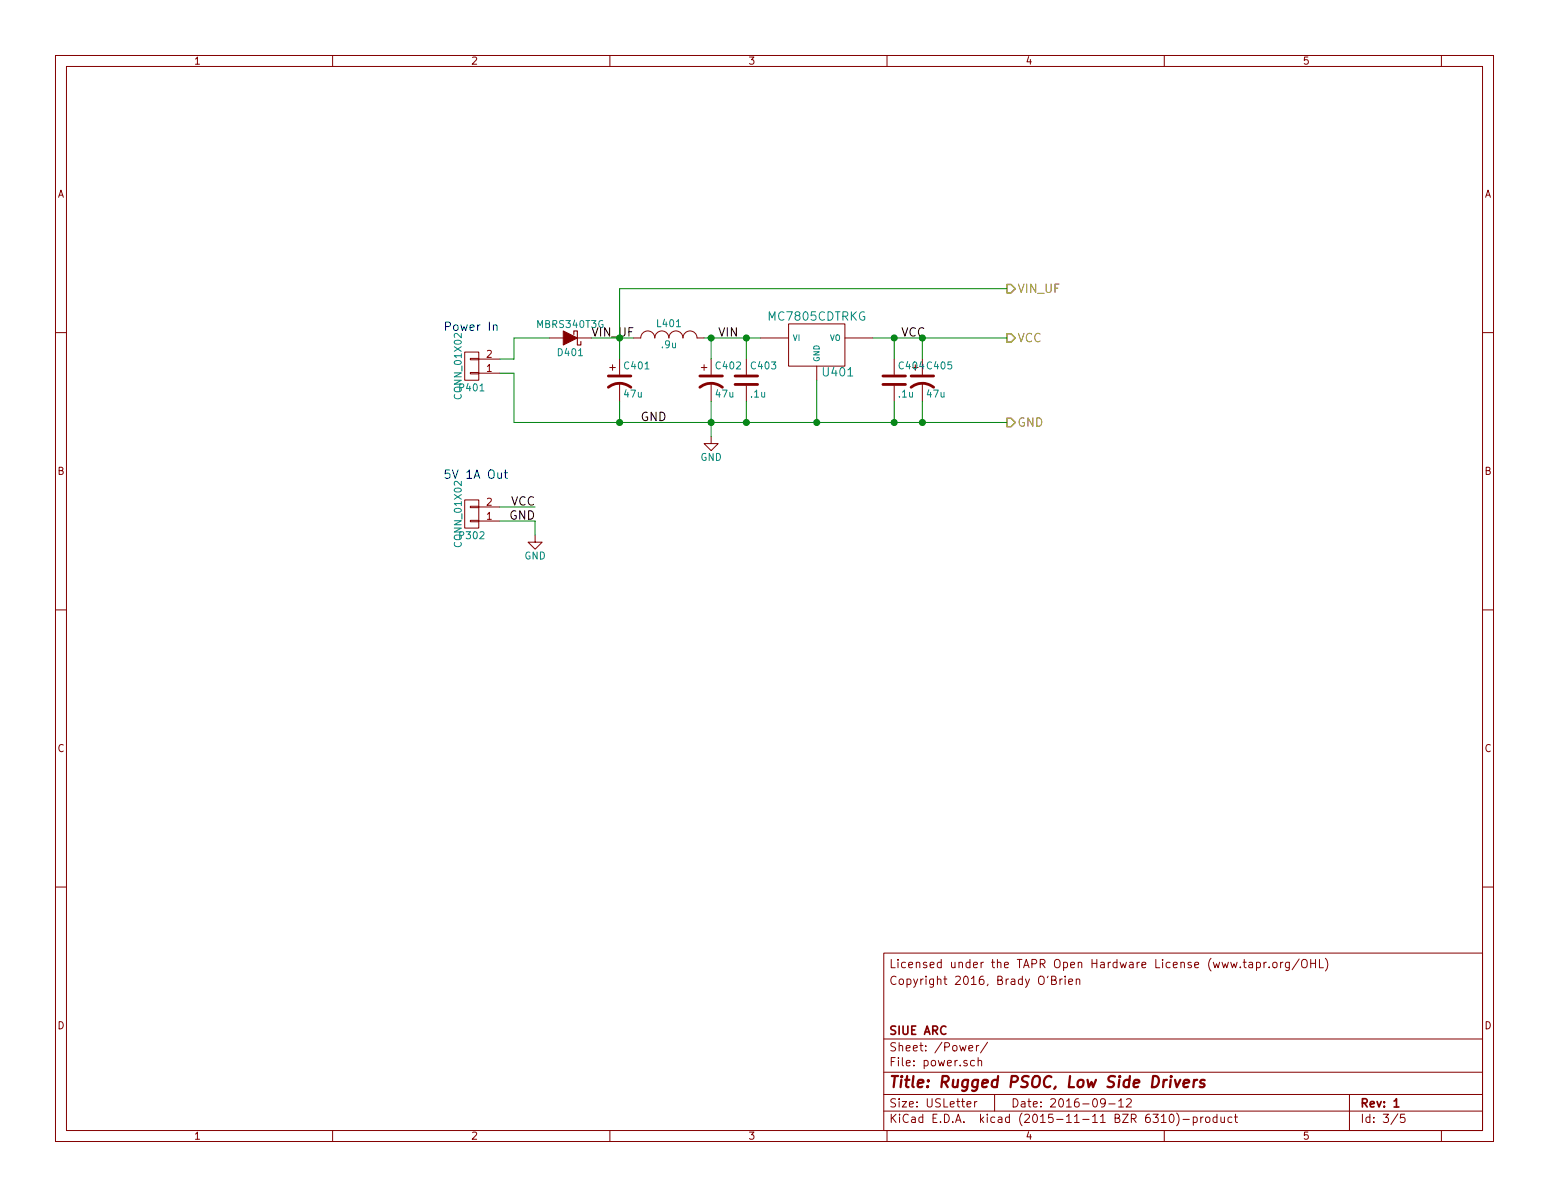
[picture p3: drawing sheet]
EESchema Schematic File Version 2
LIBS:power
LIBS:device
LIBS:transistors
LIBS:conn
LIBS:linear
LIBS:regul
LIBS:74xx
LIBS:cmos4000
LIBS:adc-dac
LIBS:memory
LIBS:xilinx
LIBS:microcontrollers
LIBS:dsp
LIBS:microchip
LIBS:analog_switches
LIBS:motorola
LIBS:texas
LIBS:intel
LIBS:audio
LIBS:interface
LIBS:digital-audio
LIBS:philips
LIBS:display
LIBS:cypress
LIBS:siliconi
LIBS:opto
LIBS:atmel
LIBS:contrib
LIBS:valves
LIBS:cartboard
LIBS:cartboard-cache
EELAYER 25 0
EELAYER END
$Descr USLetter 11000 8500
encoding utf-8
Sheet 3 5
Title "Rugged PSOC, Low Side Drivers"
Date "2016-09-12"
Rev "1"
Comp "SIUE ARC"
Comment1 ""
Comment2 ""
Comment3 "Copyright 2016, Brady O'Brien"
Comment4 "Licensed under the TAPR Open Hardware License (www.tapr.org/OHL)"
$EndDescr
$Comp
L CONN_01X02 P401
U 1 1
P 3350 2600
F 0 "P401" H 3350 2750 50  0000 C CNN
F 1 "CONN_01X02" V 3450 2600 50  0000 C CNN
F 2 "cartboard:TE_TERMBLOCK_5mmx2_282836-2" H 3350 2600 60  0001 C CNN
F 3 "" H 3350 2600 60  0000 C CNN
F 4 "ED2609-ND" H 3350 2600 60  0001 C CNN "Part"
	1    3350 2600
	-1   0    0    1   
$EndComp
$Comp
L CP1 C401
U 1 1
P 4400 2700
F 0 "C401" H 4425 2800 50  0000 L CNN
F 1 "47u" H 4425 2600 50  0000 L CNN
F 2 "cartboard:CAP_UCD1H470MCL6GS" H 4400 2700 60  0001 C CNN
F 3 "" H 4400 2700 60  0000 C CNN
F 4 "UCD1H470MCL6GS" H 4400 2700 60  0001 C CNN "part"
	1    4400 2700
	1    0    0    -1  
$EndComp
$Comp
L CP1 C402
U 1 1
P 5050 2700
F 0 "C402" H 5075 2800 50  0000 L CNN
F 1 "47u" H 5075 2600 50  0000 L CNN
F 2 "cartboard:CAP_UCD1H470MCL6GS" H 5050 2700 60  0001 C CNN
F 3 "" H 5050 2700 60  0000 C CNN
F 4 "UCD1H470MCL6GS" H 5050 2700 60  0001 C CNN "part"
	1    5050 2700
	1    0    0    -1  
$EndComp
$Comp
L CP1 C405
U 1 1
P 6550 2700
F 0 "C405" H 6575 2800 50  0000 L CNN
F 1 "47u" H 6575 2600 50  0000 L CNN
F 2 "cartboard:CAP_UCD1H470MCL6GS" H 6550 2700 60  0001 C CNN
F 3 "" H 6550 2700 60  0000 C CNN
F 4 "UCD1H470MCL6GS" H 6550 2700 60  0001 C CNN "part"
	1    6550 2700
	1    0    0    -1  
$EndComp
$Comp
L INDUCTOR_SMALL L401
U 1 1
P 4750 2400
F 0 "L401" H 4750 2500 50  0000 C CNN
F 1 ".9u" H 4750 2350 50  0000 C CNN
F 2 "cartboard:L_NRS" H 4750 2400 60  0001 C CNN
F 3 "" H 4750 2400 60  0000 C CNN
F 4 "NRS6028T0R9NMGJV" H 4750 2400 60  0001 C CNN "Part"
	1    4750 2400
	1    0    0    -1  
$EndComp
$Comp
L C C403
U 1 1
P 5300 2700
F 0 "C403" H 5325 2800 50  0000 L CNN
F 1 ".1u" H 5325 2600 50  0000 L CNN
F 2 "Capacitors_SMD:C_0603_HandSoldering" H 5338 2550 30  0001 C CNN
F 3 "" H 5300 2700 60  0000 C CNN
	1    5300 2700
	1    0    0    -1  
$EndComp
$Comp
L C C404
U 1 1
P 6350 2700
F 0 "C404" H 6375 2800 50  0000 L CNN
F 1 ".1u" H 6375 2600 50  0000 L CNN
F 2 "Capacitors_SMD:C_0603_HandSoldering" H 6388 2550 30  0001 C CNN
F 3 "" H 6350 2700 60  0000 C CNN
	1    6350 2700
	1    0    0    -1  
$EndComp
$Comp
L 7805CDT U401
U 1 1
P 5800 2450
F 0 "U401" H 5950 2254 60  0000 C CNN
F 1 "MC7805CDTRKG" H 5800 2650 60  0000 C CNN
F 2 "cartboard:D-PAK3" H 5800 2450 60  0001 C CNN
F 3 "" H 5800 2450 60  0000 C CNN
	1    5800 2450
	1    0    0    -1  
$EndComp
$Comp
L D_Schottky D401
U 1 1
P 4050 2400
F 0 "D401" H 4050 2500 50  0000 C CNN
F 1 "MBRS340T3G" H 4050 2300 50  0000 C CNN
F 2 "Diodes_SMD:SMC_Standard" H 4050 2400 60  0001 C CNN
F 3 "" H 4050 2400 60  0000 C CNN
F 4 "MBRS340T3G" H 4050 2400 60  0001 C CNN "Part"
	1    4050 2400
	-1   0    0    1   
$EndComp
Text Label 5100 2400 0    60   ~ 0
VIN
Text Label 4200 2400 0    60   ~ 0
VIN_UF
Text Label 4550 3000 0    60   ~ 0
GND
$Comp
L GND #PWR012
U 1 1
P 5050 3100
F 0 "#PWR012" H 5050 2850 50  0001 C CNN
F 1 "GND" H 5050 2950 50  0000 C CNN
F 2 "" H 5050 3100 60  0000 C CNN
F 3 "" H 5050 3100 60  0000 C CNN
	1    5050 3100
	1    0    0    -1  
$EndComp
Text Label 6400 2400 0    60   ~ 0
VCC
Text HLabel 7150 2400 2    60   Output ~ 0
VCC
Text HLabel 7150 2050 2    60   Output ~ 0
VIN_UF
Text HLabel 7150 3000 2    60   Output ~ 0
GND
$Comp
L CONN_01X02 P302
U 1 1
P 3350 3650
F 0 "P302" H 3350 3800 50  0000 C CNN
F 1 "CONN_01X02" V 3450 3650 50  0000 C CNN
F 2 "cartboard:TE_TERMBLOCK_5mmx2_282836-2" H 3350 3650 60  0001 C CNN
F 3 "" H 3350 3650 60  0000 C CNN
F 4 "ED2609-ND" H 3350 3650 60  0001 C CNN "Part"
	1    3350 3650
	-1   0    0    1   
$EndComp
Text Label 3800 3600 2    60   ~ 0
VCC
Text Label 3800 3700 2    60   ~ 0
GND
$Comp
L GND #PWR013
U 1 1
P 3800 3800
F 0 "#PWR013" H 3800 3550 50  0001 C CNN
F 1 "GND" H 3800 3650 50  0000 C CNN
F 2 "" H 3800 3800 60  0000 C CNN
F 3 "" H 3800 3800 60  0000 C CNN
	1    3800 3800
	1    0    0    -1  
$EndComp
Wire Wire Line
	3800 3700 3800 3800
Wire Wire Line
	3550 3600 3800 3600
Wire Wire Line
	3550 3700 3800 3700
Connection ~ 6550 3000
Connection ~ 6550 2400
Wire Wire Line
	7150 2050 4400 2050
Connection ~ 5800 3000
Wire Wire Line
	5800 3000 5800 2700
Connection ~ 4400 3000
Wire Wire Line
	4400 2850 4400 3000
Connection ~ 5050 3000
Wire Wire Line
	5050 2850 5050 3100
Connection ~ 5300 3000
Wire Wire Line
	5300 3000 5300 2850
Connection ~ 6350 3000
Wire Wire Line
	6350 3000 6350 2850
Wire Wire Line
	6550 3000 6550 2850
Wire Wire Line
	3650 3000 7150 3000
Wire Wire Line
	3650 2650 3650 3000
Wire Wire Line
	3550 2650 3650 2650
Wire Wire Line
	3650 2550 3550 2550
Wire Wire Line
	3650 2400 3650 2550
Wire Wire Line
	3900 2400 3650 2400
Connection ~ 6350 2400
Wire Wire Line
	6350 2550 6350 2400
Wire Wire Line
	6550 2400 6550 2550
Wire Wire Line
	6200 2400 7150 2400
Connection ~ 5300 2400
Wire Wire Line
	5300 2400 5300 2550
Connection ~ 5050 2400
Wire Wire Line
	4200 2400 4500 2400
Wire Wire Line
	5050 2400 5050 2550
Wire Wire Line
	5000 2400 5400 2400
Connection ~ 4400 2400
Wire Wire Line
	4400 2050 4400 2550
Text Notes 3150 2350 0    60   ~ 0
Power In
Text Notes 3150 3400 0    60   ~ 0
5V 1A Out
$EndSCHEMATC
